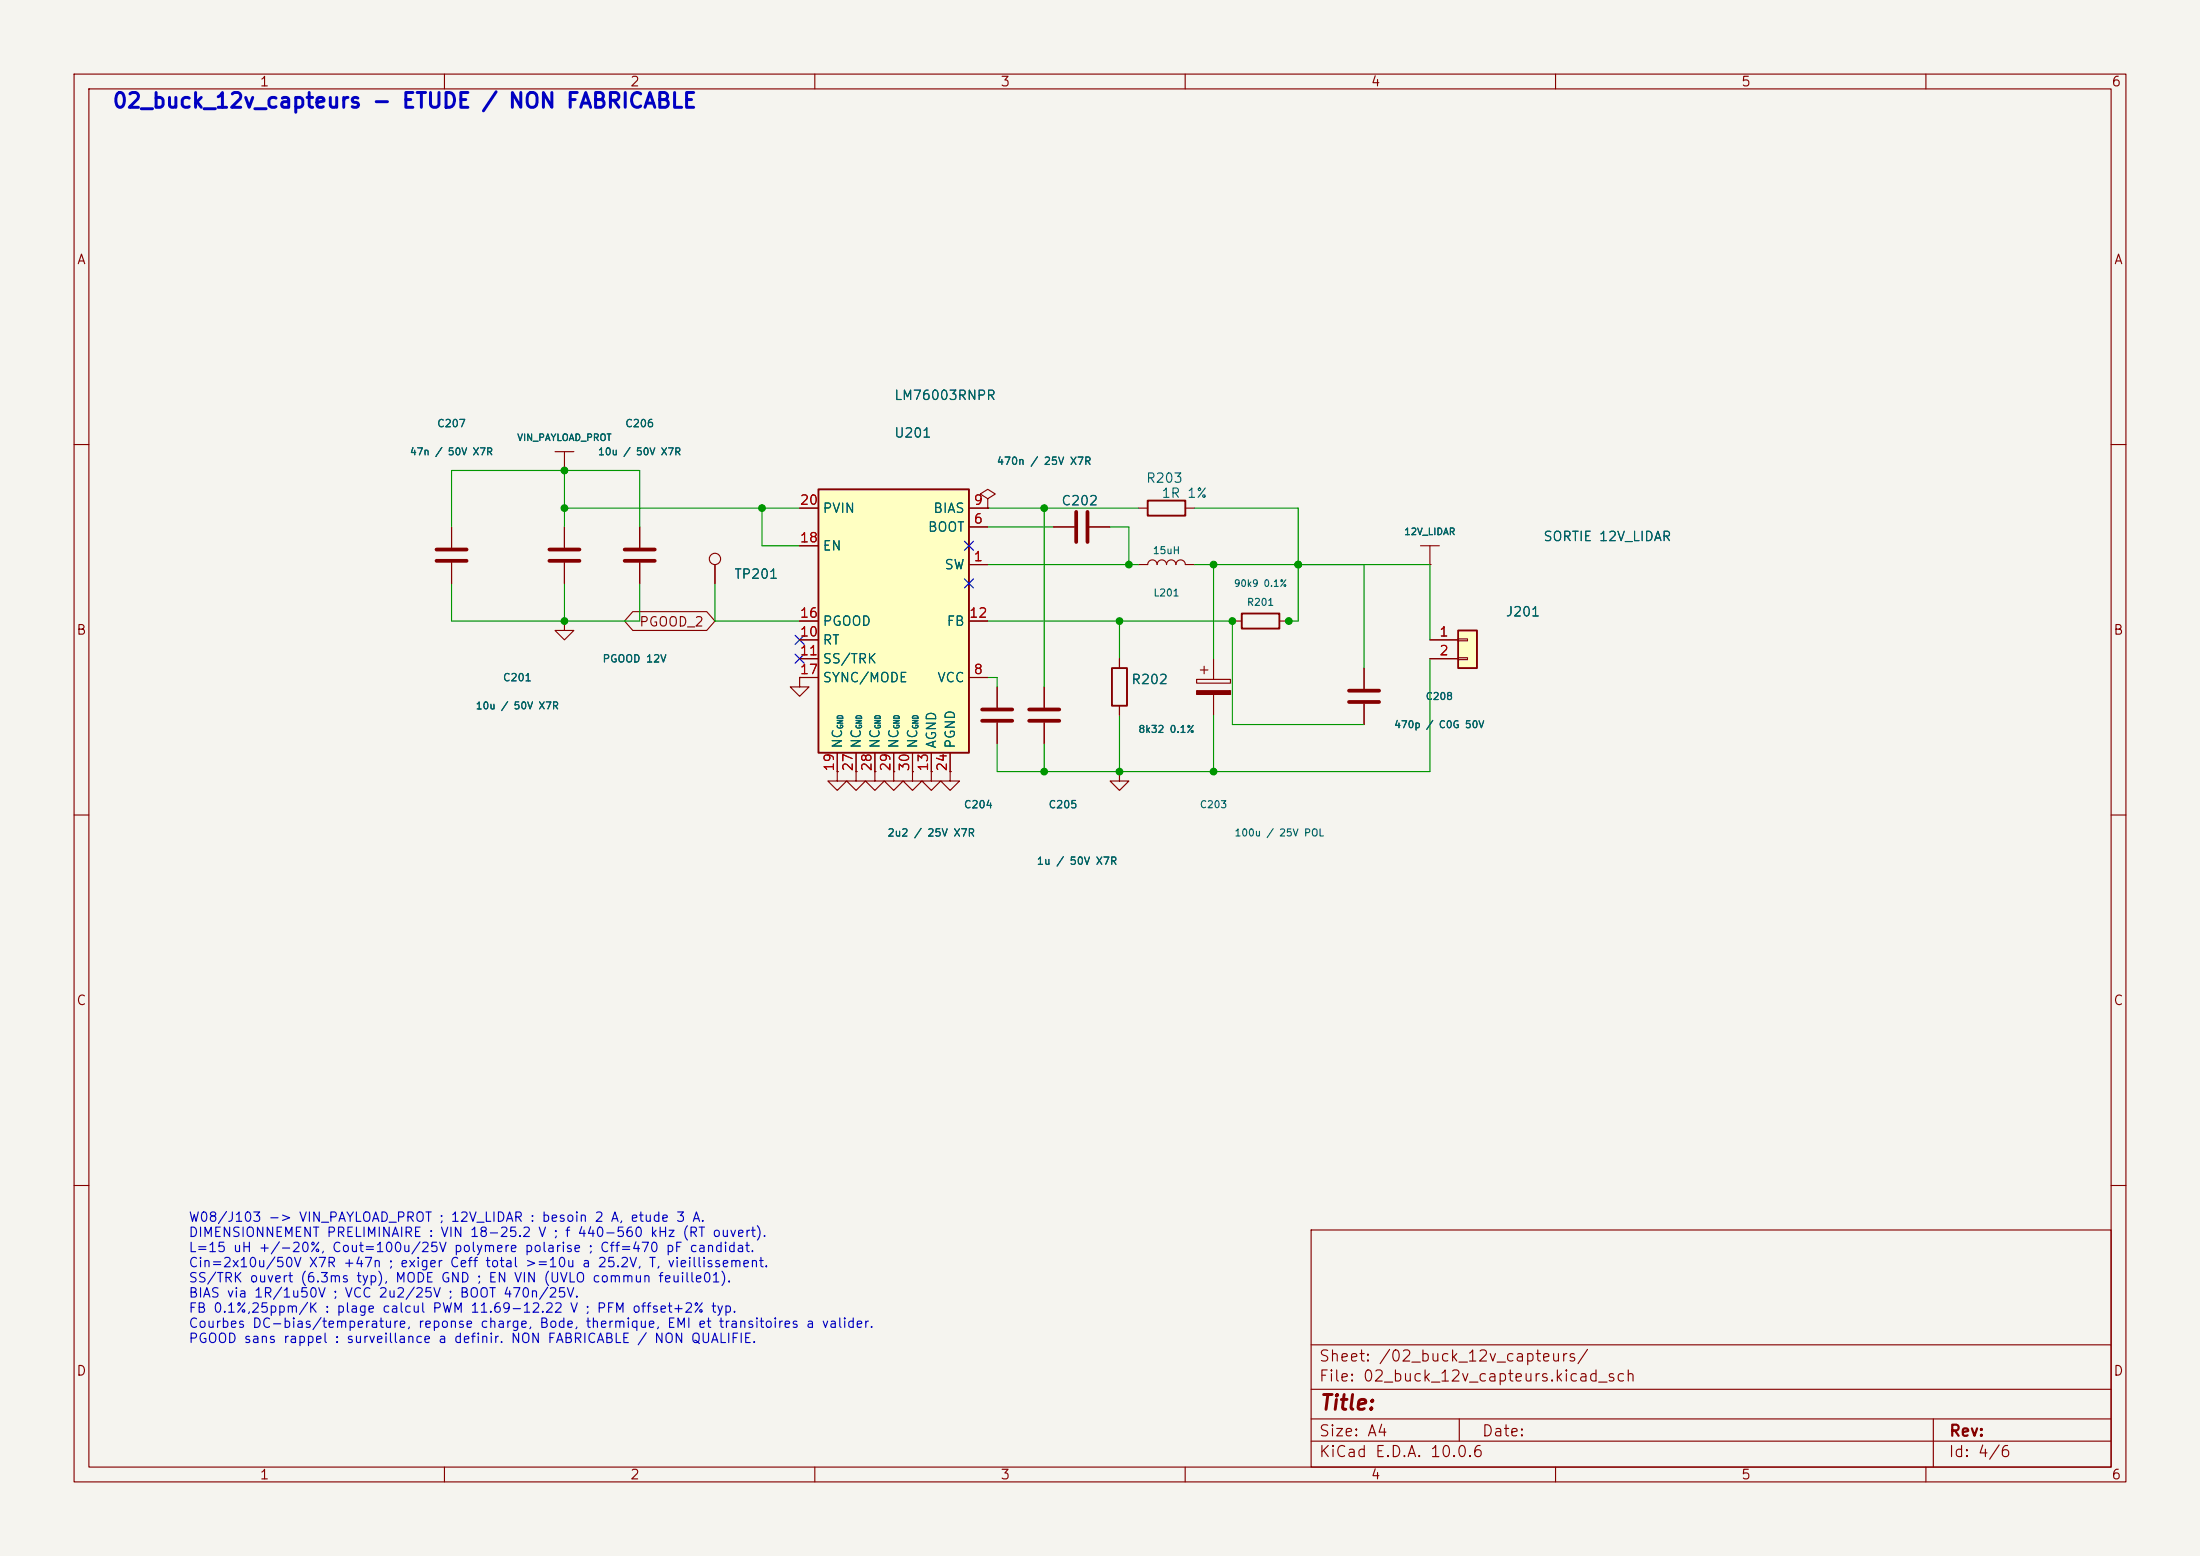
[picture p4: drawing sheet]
(kicad_sch
 (version 20260306)
 (generator "eeschema")
 (generator_version "10.0")
 (paper "A4")
 (lib_symbols
  (symbol "Connector:TestPoint"
   (pin_numbers (hide yes))
   (pin_names
    (offset 0.762) (hide yes)) (exclude_from_sim no) (in_bom yes) (on_board yes)
   (in_pos_files yes)
   (duplicate_pin_numbers_are_jumpers no)
   (property "Reference" "TP" (at 0 6.858 0) (show_name no) (do_not_autoplace no) (effects (font (size 1.27 1.27))))
   (property "Value" "TestPoint" (at 0 5.08 0) (show_name no) (do_not_autoplace no) (effects (font (size 1.27 1.27))))
   (property "Footprint" "" (at 5.08 0 0) (show_name no) (do_not_autoplace no) (hide yes) (effects (font (size 1.27 1.27))))
   (property "Datasheet" "" (at 5.08 0 0) (show_name no) (do_not_autoplace no) (hide yes) (effects (font (size 1.27 1.27))))
   (property "Description" "test point" (at 0 0 0) (show_name no) (do_not_autoplace no) (hide yes) (effects (font (size 1.27 1.27))))
   (symbol "TestPoint_0_1"
    (circle (center 0 3.302) (radius 0.762) (stroke (width 0) (type default)) (fill (type none))))
   (symbol "TestPoint_1_1"
    (pin passive line (at 0 0 90) (length 2.54) (name "1" (effects (font (size 1.27 1.27)))) (number "1" (effects (font (size 1.27 1.27))))))
   (embedded_fonts no))
  (symbol "Connector_Generic:Conn_01x02"
   (pin_names
    (offset 1.016) (hide yes)) (exclude_from_sim no) (in_bom yes) (on_board yes)
   (in_pos_files yes)
   (duplicate_pin_numbers_are_jumpers no)
   (property "Reference" "J" (at 0 2.54 0) (show_name no) (do_not_autoplace no) (effects (font (size 1.27 1.27))))
   (property "Value" "Conn_01x02" (at 0 -5.08 0) (show_name no) (do_not_autoplace no) (effects (font (size 1.27 1.27))))
   (property "Footprint" "" (at 0 0 0) (show_name no) (do_not_autoplace no) (hide yes) (effects (font (size 1.27 1.27))))
   (property "Datasheet" "" (at 0 0 0) (show_name no) (do_not_autoplace no) (hide yes) (effects (font (size 1.27 1.27))))
   (property "Description" "Generic connector, single row, 01x02, script generated (kicad-library-utils/schlib/autogen/connector/)" (at 0 0 0) (show_name no) (do_not_autoplace no) (hide yes) (effects (font (size 1.27 1.27))))
   (symbol "Conn_01x02_1_1"
    (rectangle (start -1.27 1.27) (end 1.27 -3.81) (stroke (width 0.254) (type default)) (fill (type background)))
    (rectangle (start -1.27 0.127) (end 0 -0.127) (stroke (width 0.1524) (type default)) (fill (type none)))
    (rectangle (start -1.27 -2.413) (end 0 -2.667) (stroke (width 0.1524) (type default)) (fill (type none)))
    (pin passive line (at -5.08 0 0) (length 3.81) (name "Pin_1" (effects (font (size 1.27 1.27)))) (number "1" (effects (font (size 1.27 1.27)))))
    (pin passive line (at -5.08 -2.54 0) (length 3.81) (name "Pin_2" (effects (font (size 1.27 1.27)))) (number "2" (effects (font (size 1.27 1.27))))))
   (embedded_fonts no))
  (symbol "Device:C"
   (pin_numbers (hide yes))
   (pin_names
    (offset 0.254)) (exclude_from_sim no) (in_bom yes) (on_board yes)
   (in_pos_files yes)
   (duplicate_pin_numbers_are_jumpers no)
   (property "Reference" "C" (at 0.635 2.54 0) (show_name no) (do_not_autoplace no) (effects (font (size 1.27 1.27)) (justify left)))
   (property "Value" "C" (at 0.635 -2.54 0) (show_name no) (do_not_autoplace no) (effects (font (size 1.27 1.27)) (justify left)))
   (property "Footprint" "" (at 0.9652 -3.81 0) (show_name no) (do_not_autoplace no) (hide yes) (effects (font (size 1.27 1.27))))
   (property "Datasheet" "" (at 0 0 0) (show_name no) (do_not_autoplace no) (hide yes) (effects (font (size 1.27 1.27))))
   (property "Description" "Unpolarized capacitor" (at 0 0 0) (show_name no) (do_not_autoplace no) (hide yes) (effects (font (size 1.27 1.27))))
   (symbol "C_0_1"
    (polyline (pts (xy -2.032 0.762) (xy 2.032 0.762)) (stroke (width 0.508) (type default)) (fill (type none)))
    (polyline (pts (xy -2.032 -0.762) (xy 2.032 -0.762)) (stroke (width 0.508) (type default)) (fill (type none))))
   (symbol "C_1_1"
    (pin passive line (at 0 3.81 270) (length 2.794) (name "" (effects (font (size 1.27 1.27)))) (number "1" (effects (font (size 1.27 1.27)))))
    (pin passive line (at 0 -3.81 90) (length 2.794) (name "" (effects (font (size 1.27 1.27)))) (number "2" (effects (font (size 1.27 1.27))))))
   (embedded_fonts no))
  (symbol "Device:L"
   (pin_numbers (hide yes))
   (pin_names
    (offset 1.016) (hide yes)) (exclude_from_sim no) (in_bom yes) (on_board yes)
   (in_pos_files yes)
   (duplicate_pin_numbers_are_jumpers no)
   (property "Reference" "L" (at -1.27 0 90) (show_name no) (do_not_autoplace no) (effects (font (size 1.27 1.27))))
   (property "Value" "L" (at 1.905 0 90) (show_name no) (do_not_autoplace no) (effects (font (size 1.27 1.27))))
   (property "Footprint" "" (at 0 0 0) (show_name no) (do_not_autoplace no) (hide yes) (effects (font (size 1.27 1.27))))
   (property "Datasheet" "" (at 0 0 0) (show_name no) (do_not_autoplace no) (hide yes) (effects (font (size 1.27 1.27))))
   (property "Description" "Inductor" (at 0 0 0) (show_name no) (do_not_autoplace no) (hide yes) (effects (font (size 1.27 1.27))))
   (symbol "L_0_1"
    (arc (start 0 2.54) (mid 0.6323 1.905) (end 0 1.27) (stroke (width 0) (type default)) (fill (type none)))
    (arc (start 0 1.27) (mid 0.6323 0.635) (end 0 0) (stroke (width 0) (type default)) (fill (type none)))
    (arc (start 0 0) (mid 0.6323 -0.635) (end 0 -1.27) (stroke (width 0) (type default)) (fill (type none)))
    (arc (start 0 -1.27) (mid 0.6323 -1.905) (end 0 -2.54) (stroke (width 0) (type default)) (fill (type none))))
   (symbol "L_1_1"
    (pin passive line (at 0 3.81 270) (length 1.27) (name "1" (effects (font (size 1.27 1.27)))) (number "1" (effects (font (size 1.27 1.27)))))
    (pin passive line (at 0 -3.81 90) (length 1.27) (name "2" (effects (font (size 1.27 1.27)))) (number "2" (effects (font (size 1.27 1.27))))))
   (embedded_fonts no))
  (symbol "Device:R"
   (pin_numbers (hide yes))
   (pin_names
    (offset 0)) (exclude_from_sim no) (in_bom yes) (on_board yes)
   (in_pos_files yes)
   (duplicate_pin_numbers_are_jumpers no)
   (property "Reference" "R" (at 2.032 0 90) (show_name no) (do_not_autoplace no) (effects (font (size 1.27 1.27))))
   (property "Value" "R" (at 0 0 90) (show_name no) (do_not_autoplace no) (effects (font (size 1.27 1.27))))
   (property "Footprint" "" (at -1.778 0 90) (show_name no) (do_not_autoplace no) (hide yes) (effects (font (size 1.27 1.27))))
   (property "Datasheet" "" (at 0 0 0) (show_name no) (do_not_autoplace no) (hide yes) (effects (font (size 1.27 1.27))))
   (property "Description" "Resistor" (at 0 0 0) (show_name no) (do_not_autoplace no) (hide yes) (effects (font (size 1.27 1.27))))
   (symbol "R_0_1"
    (rectangle (start -1.016 -2.54) (end 1.016 2.54) (stroke (width 0.254) (type default)) (fill (type none))))
   (symbol "R_1_1"
    (pin passive line (at 0 3.81 270) (length 1.27) (name "" (effects (font (size 1.27 1.27)))) (number "1" (effects (font (size 1.27 1.27)))))
    (pin passive line (at 0 -3.81 90) (length 1.27) (name "" (effects (font (size 1.27 1.27)))) (number "2" (effects (font (size 1.27 1.27))))))
   (embedded_fonts no))
  (symbol "Regulator_Switching:LM76003" (exclude_from_sim no) (in_bom yes) (on_board yes)
   (in_pos_files yes)
   (duplicate_pin_numbers_are_jumpers no)
   (property "Reference" "U" (at -12.192 18.796 0) (show_name no) (do_not_autoplace no) (effects (font (size 1.27 1.27))))
   (property "Value" "LM76003" (at 7.874 18.796 0) (show_name no) (do_not_autoplace no) (effects (font (size 1.27 1.27))))
   (property "Footprint" "Package_DFN_QFN:Texas_RNP0030B_WQFN-30-1EP_4x6mm_P0.5mm_EP1.8x4.5mm_ThermalVias" (at 47.752 -38.1 0) (show_name no) (do_not_autoplace no) (hide yes) (effects (font (size 1.27 1.27))))
   (property "Datasheet" "https://www.ti.com/lit/ds/symlink/lm76003.pdf" (at 27.686 -45.212 0) (show_name no) (do_not_autoplace no) (hide yes) (effects (font (size 1.27 1.27))))
   (property "Description" "3.5A synchronous buck regulator, 3.5..60Vin, 300kHz..2.2MHz switching frequency, CCM/DCM & PFM at light load, WQFN-30" (at 65.786 -42.164 0) (show_name no) (do_not_autoplace no) (hide yes) (effects (font (size 1.27 1.27))))
   (symbol "LM76003_0_0"
    (pin power_out line (at 12.7 7.62 180) (length 2.54) (name "SW" (effects (font (size 1.27 1.27)))) (number "1" (effects (font (size 1.27 1.27)))))
    (pin power_in line (at 12.7 15.24 180) (length 2.54) (name "BIAS" (effects (font (size 1.27 1.27)))) (number "9" (effects (font (size 1.27 1.27))))))
   (symbol "LM76003_1_0"
    (pin passive line (at 12.7 7.62 180) (length 2.54) (hide yes) (name "SW" (effects (font (size 1.27 1.27)))) (number "2" (effects (font (size 1.27 1.27)))))
    (pin passive line (at 12.7 7.62 180) (length 2.54) (hide yes) (name "SW" (effects (font (size 1.27 1.27)))) (number "3" (effects (font (size 1.27 1.27)))))
    (pin passive line (at 12.7 7.62 180) (length 2.54) (hide yes) (name "SW" (effects (font (size 1.27 1.27)))) (number "4" (effects (font (size 1.27 1.27)))))
    (pin passive line (at 12.7 7.62 180) (length 2.54) (hide yes) (name "SW" (effects (font (size 1.27 1.27)))) (number "5" (effects (font (size 1.27 1.27)))))
    (pin input line (at 12.7 12.7 180) (length 2.54) (name "BOOT" (effects (font (size 1.27 1.27)))) (number "6" (effects (font (size 1.27 1.27)))))
    (pin no_connect line (at 10.16 10.16 180) (length 2.54) (hide yes) (name "NC" (effects (font (size 1.27 1.27)))) (number "7" (effects (font (size 1.27 1.27)))))
    (pin power_out line (at 12.7 -7.62 180) (length 2.54) (name "VCC" (effects (font (size 1.27 1.27)))) (number "8" (effects (font (size 1.27 1.27)))))
    (pin input line (at -12.7 -2.54 0) (length 2.54) (name "RT" (effects (font (size 1.27 1.27)))) (number "10" (effects (font (size 1.27 1.27)))))
    (pin input line (at -12.7 -5.08 0) (length 2.54) (name "SS/TRK" (effects (font (size 1.27 1.27)))) (number "11" (effects (font (size 1.27 1.27)))))
    (pin input line (at 12.7 0 180) (length 2.54) (name "FB" (effects (font (size 1.27 1.27)))) (number "12" (effects (font (size 1.27 1.27)))))
    (pin power_in line (at 5.08 -20.32 90) (length 2.54) (name "AGND" (effects (font (size 1.27 1.27)))) (number "13" (effects (font (size 1.27 1.27)))))
    (pin passive line (at 5.08 -20.32 90) (length 2.54) (hide yes) (name "AGND" (effects (font (size 1.27 1.27)))) (number "14" (effects (font (size 1.27 1.27)))))
    (pin passive line (at 5.08 -20.32 90) (length 2.54) (hide yes) (name "AGND" (effects (font (size 1.27 1.27)))) (number "15" (effects (font (size 1.27 1.27)))))
    (pin open_collector line (at -12.7 0 0) (length 2.54) (name "PGOOD" (effects (font (size 1.27 1.27)))) (number "16" (effects (font (size 1.27 1.27)))))
    (pin input line (at -12.7 -7.62 0) (length 2.54) (name "SYNC/MODE" (effects (font (size 1.27 1.27)))) (number "17" (effects (font (size 1.27 1.27)))))
    (pin input line (at -12.7 10.16 0) (length 2.54) (name "EN" (effects (font (size 1.27 1.27)))) (number "18" (effects (font (size 1.27 1.27)))))
    (pin passive line (at -7.62 -20.32 90) (length 2.54) (name "NC_{GND}" (effects (font (size 1.27 1.27)))) (number "19" (effects (font (size 1.27 1.27)))))
    (pin power_in line (at -12.7 15.24 0) (length 2.54) (name "PVIN" (effects (font (size 1.27 1.27)))) (number "20" (effects (font (size 1.27 1.27)))))
    (pin passive line (at -12.7 15.24 0) (length 2.54) (hide yes) (name "PVIN" (effects (font (size 1.27 1.27)))) (number "21" (effects (font (size 1.27 1.27)))))
    (pin passive line (at -12.7 15.24 0) (length 2.54) (hide yes) (name "PVIN" (effects (font (size 1.27 1.27)))) (number "22" (effects (font (size 1.27 1.27)))))
    (pin no_connect line (at 10.16 5.08 180) (length 2.54) (hide yes) (name "NC" (effects (font (size 1.27 1.27)))) (number "23" (effects (font (size 1.27 1.27)))))
    (pin power_in line (at 7.62 -20.32 90) (length 2.54) (name "PGND" (effects (font (size 1.27 1.27)))) (number "24" (effects (font (size 1.27 1.27)))))
    (pin passive line (at 7.62 -20.32 90) (length 2.54) (hide yes) (name "PGND" (effects (font (size 1.27 1.27)))) (number "25" (effects (font (size 1.27 1.27)))))
    (pin passive line (at 7.62 -20.32 90) (length 2.54) (hide yes) (name "PGND" (effects (font (size 1.27 1.27)))) (number "26" (effects (font (size 1.27 1.27)))))
    (pin passive line (at -5.08 -20.32 90) (length 2.54) (name "NC_{GND}" (effects (font (size 1.27 1.27)))) (number "27" (effects (font (size 1.27 1.27)))))
    (pin passive line (at -2.54 -20.32 90) (length 2.54) (name "NC_{GND}" (effects (font (size 1.27 1.27)))) (number "28" (effects (font (size 1.27 1.27)))))
    (pin passive line (at 0 -20.32 90) (length 2.54) (name "NC_{GND}" (effects (font (size 1.27 1.27)))) (number "29" (effects (font (size 1.27 1.27)))))
    (pin passive line (at 2.54 -20.32 90) (length 2.54) (name "NC_{GND}" (effects (font (size 1.27 1.27)))) (number "30" (effects (font (size 1.27 1.27)))))
    (pin passive line (at 5.08 -20.32 90) (length 2.54) (hide yes) (name "AGND" (effects (font (size 1.27 1.27)))) (number "31" (effects (font (size 1.27 1.27))))))
   (symbol "LM76003_1_1"
    (rectangle (start -10.16 17.78) (end 10.16 -17.78) (stroke (width 0.254) (type solid)) (fill (type background))))
   (embedded_fonts no))
  (symbol "Device:C_Polarized"
   (pin_numbers (hide yes))
   (pin_names
    (offset 0.254)) (exclude_from_sim no) (in_bom yes) (on_board yes)
   (in_pos_files yes)
   (duplicate_pin_numbers_are_jumpers no)
   (property "Reference" "C" (at 0.635 2.54 0) (show_name no) (do_not_autoplace no) (effects (font (size 1.27 1.27)) (justify left)))
   (property "Value" "C_Polarized" (at 0.635 -2.54 0) (show_name no) (do_not_autoplace no) (effects (font (size 1.27 1.27)) (justify left)))
   (property "Footprint" "" (at 0.9652 -3.81 0) (show_name no) (do_not_autoplace no) (hide yes) (effects (font (size 1.27 1.27))))
   (property "Datasheet" "" (at 0 0 0) (show_name no) (do_not_autoplace no) (hide yes) (effects (font (size 1.27 1.27))))
   (property "Description" "Polarized capacitor" (at 0 0 0) (show_name no) (do_not_autoplace no) (hide yes) (effects (font (size 1.27 1.27))))
   (symbol "C_Polarized_0_1"
    (rectangle (start -2.286 0.508) (end 2.286 1.016) (stroke (width 0) (type default)) (fill (type none)))
    (polyline (pts (xy -1.778 2.286) (xy -0.762 2.286)) (stroke (width 0) (type default)) (fill (type none)))
    (polyline (pts (xy -1.27 2.794) (xy -1.27 1.778)) (stroke (width 0) (type default)) (fill (type none)))
    (rectangle (start 2.286 -0.508) (end -2.286 -1.016) (stroke (width 0) (type default)) (fill (type outline))))
   (symbol "C_Polarized_1_1"
    (pin passive line (at 0 3.81 270) (length 2.794) (name "" (effects (font (size 1.27 1.27)))) (number "1" (effects (font (size 1.27 1.27)))))
    (pin passive line (at 0 -3.81 90) (length 2.794) (name "" (effects (font (size 1.27 1.27)))) (number "2" (effects (font (size 1.27 1.27))))))
   (embedded_fonts no))
  (symbol "power:PWR_FLAG"
   (power global)
   (pin_numbers (hide yes))
   (pin_names
    (offset 0) (hide yes)) (exclude_from_sim no) (in_bom yes) (on_board yes)
   (in_pos_files yes)
   (duplicate_pin_numbers_are_jumpers no)
   (property "Reference" "#FLG" (at 0 1.905 0) (show_name no) (do_not_autoplace no) (hide yes) (effects (font (size 1.27 1.27))))
   (property "Value" "PWR_FLAG" (at 0 3.81 0) (show_name no) (do_not_autoplace no) (effects (font (size 1.27 1.27))))
   (property "Footprint" "" (at 0 0 0) (show_name no) (do_not_autoplace no) (hide yes) (effects (font (size 1.27 1.27))))
   (property "Datasheet" "" (at 0 0 0) (show_name no) (do_not_autoplace no) (hide yes) (effects (font (size 1.27 1.27))))
   (property "Description" "Special symbol for telling ERC where power comes from" (at 0 0 0) (show_name no) (do_not_autoplace no) (hide yes) (effects (font (size 1.27 1.27))))
   (symbol "PWR_FLAG_0_0"
    (pin power_out line (at 0 0 90) (length 0) (name "" (effects (font (size 1.27 1.27)))) (number "1" (effects (font (size 1.27 1.27))))))
   (symbol "PWR_FLAG_0_1"
    (polyline (pts (xy 0 0) (xy 0 1.27) (xy -1.016 1.905) (xy 0 2.54) (xy 1.016 1.905) (xy 0 1.27)) (stroke (width 0) (type default)) (fill (type none))))
   (embedded_fonts no))

(symbol "CA01_Fonctions:Alimentation_Barre" (power global)
 (pin_numbers hide) (pin_names (offset 0) hide) (in_bom no) (on_board no)
 (property "Reference" "#PWR" (at 0 0 0) (effects (font (size 0.9 0.9)) hide))
 (property "Value" "VDD" (at 0 4.445 0) (effects (font (size 0.9 0.9))))
 (symbol "Alimentation_Barre_0_1"
 (polyline (pts (xy 0 0) (xy 0 2.54)) (stroke (width 0) (type default)) (fill (type none)))
 (polyline (pts (xy -1.27 2.54) (xy 1.27 2.54)) (stroke (width 0) (type default)) (fill (type none))))
 (symbol "Alimentation_Barre_1_1"
 (pin power_in line (at 0 0 90) (length 0) (name "" (effects (font (size 0.9 0.9)))) (number "1" (effects (font (size 0.9 0.9)))))))
(symbol "power:GND"
  (power global)
  (pin_numbers (hide yes))
  (pin_names
   (offset 0) (hide yes))
  (exclude_from_sim no)
  (in_bom yes)
  (on_board yes)
  (in_pos_files yes)
  (duplicate_pin_numbers_are_jumpers no)
  (property "Reference" "#PWR" (at 0 -6.35 0) (show_name no) (do_not_autoplace no) (hide yes) (effects (font (size 1.27 1.27))))
  (property "Value" "GND" (at 0 -3.81 0) (show_name no) (do_not_autoplace no) (effects (font (size 1.27 1.27))))
  (property "Footprint" "" (at 0 0 0) (show_name no) (do_not_autoplace no) (hide yes) (effects (font (size 1.27 1.27))))
  (property "Datasheet" "" (at 0 0 0) (show_name no) (do_not_autoplace no) (hide yes) (effects (font (size 1.27 1.27))))
  (property "Description" "Power symbol creates a global label with name \"GND\" , ground" (at 0 0 0) (show_name no) (do_not_autoplace no) (hide yes) (effects (font (size 1.27 1.27))))
  (symbol "GND_0_1"
   (polyline (pts (xy 0 0) (xy 0 -1.27) (xy 1.27 -1.27) (xy 0 -2.54) (xy -1.27 -1.27) (xy 0 -1.27)) (stroke (width 0) (type default)) (fill (type none))))
  (symbol "GND_1_1"
   (pin power_in line (at 0 0 270) (length 0) (name "" (effects (font (size 1.27 1.27)))) (number "1" (effects (font (size 1.27 1.27))))))
  (embedded_fonts no)))
 (sheet_instances
  (path ""
   (page "1")))
 (text "W08/J103 -> VIN_PAYLOAD_PROT ; 12V_LIDAR : besoin 2 A, etude 3 A.\nDIMENSIONNEMENT PRELIMINAIRE : VIN 18-25.2 V ; f 440-560 kHz (RT ouvert).\nL=15 uH +/-20%, Cout=100u/25V polymere polarise ; Cff=470 pF candidat.\nCin=2x10u/50V X7R +47n ; exiger Ceff total >=10u a 25.2V, T, vieillissement.\nSS/TRK ouvert (6.3ms typ), MODE GND ; EN VIN (UVLO commun feuille01).\nBIAS via 1R/1u50V ; VCC 2u2/25V ; BOOT 470n/25V.\nFB 0.1%,25ppm/K : plage calcul PWM 11.69-12.22 V ; PFM offset+2% typ.\nCourbes DC-bias/temperature, reponse charge, Bode, thermique, EMI et transitoires a valider.\nPGOOD sans rappel : surveillance a definir. NON FABRICABLE / NON QUALIFIE."
  (exclude_from_sim no)
  (at 25.4 181.61 0)
  (effects (font (size 1.27 1.27)) (justify left bottom)))
 (text "02_buck_12v_capteurs - ETUDE / NON FABRICABLE"
  (exclude_from_sim no)
  (at 15 15 0)
  (effects (font (size 2 2)
    (bold yes)) (justify left bottom)))
 (junction
  (at 152.4 76.2)
  (diameter 0)
  (color 0 0 0 0))
 (junction
  (at 175.26 76.2)
  (diameter 0)
  (color 0 0 0 0))
 (junction
  (at 163.83 76.2)
  (diameter 0)
  (color 0 0 0 0))
 (junction
  (at 151.13 104.14)
  (diameter 0)
  (color 0 0 0 0))
 (junction
  (at 140.97 68.58)
  (diameter 0)
  (color 0 0 0 0))
 (junction
  (at 140.97 104.14)
  (diameter 0)
  (color 0 0 0 0))
 (junction
  (at 76.2 68.58)
  (diameter 0)
  (color 0 0 0 0))
 (junction
  (at 102.87 68.58)
  (diameter 0)
  (color 0 0 0 0))
 (junction
  (at 151.13 83.82)
  (diameter 0)
  (color 0 0 0 0))
 (no_connect
  (at 130.81 78.74))
 (no_connect
  (at 130.81 73.66))
 (no_connect
  (at 107.95 86.36))
 (no_connect
  (at 107.95 88.9))
 (wire
  (pts (xy 175.26 76.2) (xy 177.8 76.2))
  (stroke (width 0) (type default)))
 (wire
  (pts (xy 152.4 71.12) (xy 152.4 76.2))
  (stroke (width 0) (type default)))
 (wire
  (pts (xy 134.62 92.71) (xy 134.62 91.44))
  (stroke (width 0) (type default)))
 (wire
  (pts (xy 133.35 91.44) (xy 134.62 91.44))
  (stroke (width 0) (type default)))
 (wire
  (pts (xy 133.35 83.82) (xy 166.37 83.82))
  (stroke (width 0) (type default)))
 (wire
  (pts (xy 175.26 68.58) (xy 175.26 76.2))
  (stroke (width 0) (type default)))
 (wire
  (pts (xy 134.62 104.14) (xy 151.13 104.14))
  (stroke (width 0) (type default)))
 (wire
  (pts (xy 175.26 83.82) (xy 175.26 76.2))
  (stroke (width 0) (type default)))
 (wire
  (pts (xy 173.99 83.82) (xy 175.26 83.82))
  (stroke (width 0) (type default)))
 (wire
  (pts (xy 76.2 63.5) (xy 76.2 68.58))
  (stroke (width 0) (type default)))
 (wire
  (pts (xy 163.83 104.14) (xy 151.13 104.14))
  (stroke (width 0) (type default)))
 (wire
  (pts (xy 134.62 100.33) (xy 134.62 104.14))
  (stroke (width 0) (type default)))
 (wire
  (pts (xy 107.95 73.66) (xy 102.87 73.66))
  (stroke (width 0) (type default)))
 (wire
  (pts (xy 76.2 68.58) (xy 76.2 71.12))
  (stroke (width 0) (type default)))
 (wire
  (pts (xy 133.35 71.12) (xy 142.24 71.12))
  (stroke (width 0) (type default)))
 (wire
  (pts (xy 133.35 76.2) (xy 153.67 76.2))
  (stroke (width 0) (type default)))
 (wire
  (pts (xy 163.83 76.2) (xy 175.26 76.2))
  (stroke (width 0) (type default)))
 (wire
  (pts (xy 76.2 78.74) (xy 76.2 83.82))
  (stroke (width 0) (type default)))
 (wire
  (pts (xy 161.29 76.2) (xy 163.83 76.2))
  (stroke (width 0) (type default)))
 (wire
  (pts (xy 133.35 68.58) (xy 153.67 68.58))
  (stroke (width 0) (type default)))
 (wire
  (pts (xy 140.97 68.58) (xy 140.97 92.71))
  (stroke (width 0) (type default)))
 (wire
  (pts (xy 151.13 96.52) (xy 151.13 104.14))
  (stroke (width 0) (type default)))
 (wire
  (pts (xy 163.83 76.2) (xy 163.83 88.9))
  (stroke (width 0) (type default)))
 (wire
  (pts (xy 161.29 68.58) (xy 175.26 68.58))
  (stroke (width 0) (type default)))
 (wire
  (pts (xy 102.87 68.58) (xy 107.95 68.58))
  (stroke (width 0) (type default)))
 (wire
  (pts (xy 140.97 100.33) (xy 140.97 104.14))
  (stroke (width 0) (type default)))
 (wire
  (pts (xy 102.87 73.66) (xy 102.87 68.58))
  (stroke (width 0) (type default)))
 (wire
  (pts (xy 76.2 68.58) (xy 102.87 68.58))
  (stroke (width 0) (type default)))
 (wire
  (pts (xy 149.86 71.12) (xy 152.4 71.12))
  (stroke (width 0) (type default)))
 (wire
  (pts (xy 163.83 96.52) (xy 163.83 104.14))
  (stroke (width 0) (type default)))
 (wire
  (pts (xy 151.13 83.82) (xy 151.13 88.9))
  (stroke (width 0) (type default)))
 (symbol (lib_id "power:GND") (at 120.65 104.14 0) (unit 1) (exclude_from_sim no) (in_bom no) (on_board no) (in_pos_files no) (dnp no)
    (property "Reference" "#PWR2001" (at 120.65 104.14 0) (effects (font (size 0.9 0.9)) hide))
    (property "Value" "GND" (at 120.65 108.585 0) (effects (font (size 0.9 0.9)) hide)) (pin "1"))
 (symbol (lib_id "power:GND") (at 76.2 83.82 0) (unit 1) (exclude_from_sim no) (in_bom no) (on_board no) (in_pos_files no) (dnp no)
    (property "Reference" "#PWR2002" (at 76.2 83.82 0) (effects (font (size 0.9 0.9)) hide))
    (property "Value" "GND" (at 76.2 88.265 0) (effects (font (size 0.9 0.9)) hide)) (pin "1"))
 (symbol (lib_id "power:GND") (at 125.73 104.14 0) (unit 1) (exclude_from_sim no) (in_bom no) (on_board no) (in_pos_files no) (dnp no)
    (property "Reference" "#PWR2003" (at 125.73 104.14 0) (effects (font (size 0.9 0.9)) hide))
    (property "Value" "GND" (at 125.73 108.585 0) (effects (font (size 0.9 0.9)) hide)) (pin "1"))
 (symbol (lib_id "power:GND") (at 128.27 104.14 0) (unit 1) (exclude_from_sim no) (in_bom no) (on_board no) (in_pos_files no) (dnp no)
    (property "Reference" "#PWR2004" (at 128.27 104.14 0) (effects (font (size 0.9 0.9)) hide))
    (property "Value" "GND" (at 128.27 108.585 0) (effects (font (size 0.9 0.9)) hide)) (pin "1"))
 (symbol (lib_id "power:GND") (at 151.13 104.14 0) (unit 1) (exclude_from_sim no) (in_bom no) (on_board no) (in_pos_files no) (dnp no)
    (property "Reference" "#PWR2005" (at 151.13 104.14 0) (effects (font (size 0.9 0.9)) hide))
    (property "Value" "GND" (at 151.13 108.585 0) (effects (font (size 0.9 0.9)) hide)) (pin "1"))
 (symbol (lib_id "power:GND") (at 115.57 104.14 0) (unit 1) (exclude_from_sim no) (in_bom no) (on_board no) (in_pos_files no) (dnp no)
    (property "Reference" "#PWR2006" (at 115.57 104.14 0) (effects (font (size 0.9 0.9)) hide))
    (property "Value" "GND" (at 115.57 108.585 0) (effects (font (size 0.9 0.9)) hide)) (pin "1"))
 (symbol (lib_id "power:GND") (at 118.11 104.14 0) (unit 1) (exclude_from_sim no) (in_bom no) (on_board no) (in_pos_files no) (dnp no)
    (property "Reference" "#PWR2007" (at 118.11 104.14 0) (effects (font (size 0.9 0.9)) hide))
    (property "Value" "GND" (at 118.11 108.585 0) (effects (font (size 0.9 0.9)) hide)) (pin "1"))
 (symbol (lib_id "CA01_Fonctions:Alimentation_Barre") (at 76.2 63.5 0) (unit 1) (exclude_from_sim no) (in_bom no) (on_board no) (in_pos_files no) (dnp no)
    (property "Reference" "#PWR2008" (at 76.2 63.5 0) (effects (font (size 0.9 0.9)) hide))
    (property "Value" "VIN_PAYLOAD_PROT" (at 76.2 59.055 0) (effects (font (size 0.9 0.9)))) (pin "1"))
 (symbol (lib_id "power:GND") (at 107.95 91.44 0) (unit 1) (exclude_from_sim no) (in_bom no) (on_board no) (in_pos_files no) (dnp no)
    (property "Reference" "#PWR2009" (at 107.95 91.44 0) (effects (font (size 0.9 0.9)) hide))
    (property "Value" "GND" (at 107.95 95.885 0) (effects (font (size 0.9 0.9)) hide)) (pin "1"))
 (global_label "PGOOD_2"
  (shape bidirectional)
  (at 96.52 83.82 180)
  (effects (font (size 1.27 1.27)) (justify right))
  (property "Intersheetrefs" "${INTERSHEET_REFS}" (at 107.95 83.82 0) (hide yes) (show_name no) (do_not_autoplace no) (effects (font (size 1.27 1.27)))))
 (symbol (lib_id "CA01_Fonctions:Alimentation_Barre") (at 193.04 76.2 0) (unit 1) (exclude_from_sim no) (in_bom no) (on_board no) (in_pos_files no) (dnp no)
    (property "Reference" "#PWR2010" (at 193.04 76.2 0) (effects (font (size 0.9 0.9)) hide))
    (property "Value" "12V_LIDAR" (at 193.04 71.755 0) (effects (font (size 0.9 0.9)))) (pin "1"))
 (symbol (lib_id "power:GND") (at 123.19 104.14 0) (unit 1) (exclude_from_sim no) (in_bom no) (on_board no) (in_pos_files no) (dnp no)
    (property "Reference" "#PWR2011" (at 123.19 104.14 0) (effects (font (size 0.9 0.9)) hide))
    (property "Value" "GND" (at 123.19 108.585 0) (effects (font (size 0.9 0.9)) hide)) (pin "1"))
 (symbol (lib_id "power:GND") (at 113.03 104.14 0) (unit 1) (exclude_from_sim no) (in_bom no) (on_board no) (in_pos_files no) (dnp no)
    (property "Reference" "#PWR2012" (at 113.03 104.14 0) (effects (font (size 0.9 0.9)) hide))
    (property "Value" "GND" (at 113.03 108.585 0) (effects (font (size 0.9 0.9)) hide)) (pin "1"))
 (symbol
  (lib_id "Device:C_Polarized")
  (at 163.83 92.71 0)
  (unit 1)
  (body_style 1)
  (exclude_from_sim no)
  (in_bom yes)
  (on_board yes)
  (in_pos_files yes)
  (dnp no)
  (property "Reference" "C203" (at 163.83 108.585 0) (show_name no) (do_not_autoplace no) (effects (font (size 0.95 0.95))))
  (property "Value" "100u / 25V POL" (at 172.72 112.395 0) (show_name no) (do_not_autoplace no) (effects (font (size 0.95 0.95))))
  (property "Footprint" "Capacitor_SMD:CP_Elec_8x6.9" (at 164.795 88.9 0) (hide yes) (show_name no) (do_not_autoplace no) (effects (font (size 1.27 1.27))))
  (property "Datasheet" "https://industry.panasonic.eu/storage/imported/industrial.panasonic.com/cdbs/www-data/pdf/AAB8000/AAB8000COL87.pdf" (at 163.83 92.71 0) (hide yes) (show_name no) (do_not_autoplace no) (effects (font (size 1.27 1.27))))
  (property "Description" "Condensateur polymere polarise ; pin1 positif" (at 163.83 92.71 0) (hide yes) (show_name no) (do_not_autoplace no) (effects (font (size 1.27 1.27))))
  (property "MPN" "25SVPF100M" (at 0 0 0) (hide yes) (effects (font (size 1 1))))
  (property "Manufacturer" "Panasonic" (at 0 0 0) (hide yes) (effects (font (size 1 1))))
  (property "Design_status" "A valider - calcul preliminaire 2026-09-29" (at 0 0 0) (hide yes) (effects (font (size 1 1))))
  (pin "1")
  (pin "2"))
 (symbol
  (lib_id "Device:C")
  (at 134.62 96.52 0)
  (unit 1)
  (body_style 1)
  (exclude_from_sim no)
  (in_bom yes)
  (on_board yes)
  (in_pos_files yes)
  (dnp no)
  (property "Reference" "C204" (at 132.08 108.585 0) (show_name no) (do_not_autoplace no) (effects (font (size 1.0 1.0))))
  (property "Value" "2u2 / 25V X7R" (at 125.73 112.395 0) (show_name no) (do_not_autoplace no) (effects (font (size 1.0 1.0))))
  (property "Footprint" "Capacitor_SMD:C_0805_2012Metric" (at 135.585 92.71 0) (hide yes) (show_name no) (do_not_autoplace no) (effects (font (size 1.27 1.27))))
  (property "Datasheet" "https://product.tdk.com/en/search/capacitor/ceramic/mlcc/info?part_no=C2012X7R1E225K125AB" (at 134.62 96.52 0) (hide yes) (show_name no) (do_not_autoplace no) (effects (font (size 1.27 1.27))))
  (property "Description" "Unpolarized capacitor" (at 134.62 96.52 0) (hide yes) (show_name no) (do_not_autoplace no) (effects (font (size 1.27 1.27))))
  (property "MPN" "C2012X7R1E225K125AB" (at 0 0 0) (hide yes) (effects (font (size 1 1))))
  (property "Manufacturer" "TDK" (at 0 0 0) (hide yes) (effects (font (size 1 1))))
  (property "Design_status" "A valider - calcul preliminaire 2026-09-29" (at 0 0 0) (hide yes) (effects (font (size 1 1))))
  (pin "1")
  (pin "2"))
 (symbol
  (lib_id "Device:C")
  (at 76.2 74.93 0)
  (unit 1)
  (body_style 1)
  (exclude_from_sim no)
  (in_bom yes)
  (on_board yes)
  (in_pos_files yes)
  (dnp no)
  (property "Reference" "C201" (at 69.85 91.44 0) (show_name no) (do_not_autoplace no) (effects (font (size 1 1))))
  (property "Value" "10u / 50V X7R" (at 69.85 95.25 0) (show_name no) (do_not_autoplace no) (effects (font (size 0.95 0.95))))
  (property "Footprint" "Capacitor_SMD:C_1210_3225Metric" (at 77.165 71.12 0) (hide yes) (show_name no) (do_not_autoplace no) (effects (font (size 1.27 1.27))))
  (property "Datasheet" "https://product.tdk.com/en/search/capacitor/ceramic/mlcc/info?part_no=C3225X7R1H106K250AC" (at 76.2 74.93 0) (hide yes) (show_name no) (do_not_autoplace no) (effects (font (size 1.27 1.27))))
  (property "Description" "Unpolarized capacitor" (at 76.2 74.93 0) (hide yes) (show_name no) (do_not_autoplace no) (effects (font (size 1.27 1.27))))
  (property "MPN" "C3225X7R1H106K250AC" (at 0 0 0) (hide yes) (effects (font (size 1 1))))
  (property "Manufacturer" "TDK" (at 0 0 0) (hide yes) (effects (font (size 1 1))))
  (property "Design_status" "A valider - calcul preliminaire 2026-09-29" (at 0 0 0) (hide yes) (effects (font (size 1 1))))
  (pin "1")
  (pin "2"))
 (symbol
  (lib_id "Connector:TestPoint")
  (at 96.52 78.74 0)
  (unit 1)
  (body_style 1)
  (exclude_from_sim no)
  (in_bom yes)
  (on_board yes)
  (in_pos_files yes)
  (dnp no)
  (property "Reference" "TP201" (at 99.06 77.47 0) (show_name no) (do_not_autoplace no) (effects (font (size 1.27 1.27)) (justify left)))
  (property "Value" "PGOOD 12V" (at 81.28 88.9 0) (show_name no) (do_not_autoplace no) (effects (font (size 1 1)) (justify left)))
  (property "Footprint" "" (at 101.6 78.74 0) (hide yes) (show_name no) (do_not_autoplace no) (effects (font (size 1.27 1.27))))
  (property "Datasheet" "" (at 101.6 78.74 0) (hide yes) (show_name no) (do_not_autoplace no) (effects (font (size 1.27 1.27))))
  (property "Description" "test point" (at 96.52 78.74 0) (hide yes) (show_name no) (do_not_autoplace no) (effects (font (size 1.27 1.27))))
  (pin "1"))
 (symbol
  (lib_id "Device:R")
  (at 157.48 68.58 90)
  (unit 1)
  (body_style 1)
  (exclude_from_sim no)
  (in_bom yes)
  (on_board yes)
  (in_pos_files yes)
  (dnp no)
  (property "Reference" "R203" (at 159.766 64.516 90) (show_name no) (do_not_autoplace no) (effects (font (size 1.27 1.27)) (justify left)))
  (property "Value" "1R 1%" (at 163.068 66.548 90) (show_name no) (do_not_autoplace no) (effects (font (size 1.27 1.27)) (justify left)))
  (property "Footprint" "Resistor_SMD:R_0603_1608Metric" (at 157.48 70.358 90) (hide yes) (show_name no) (do_not_autoplace no) (effects (font (size 1.27 1.27))))
  (property "Datasheet" "https://www.vishay.com/docs/20035/dcrcwe3.pdf" (at 157.48 68.58 0) (hide yes) (show_name no) (do_not_autoplace no) (effects (font (size 1.27 1.27))))
  (property "Description" "Resistor" (at 157.48 68.58 0) (hide yes) (show_name no) (do_not_autoplace no) (effects (font (size 1.27 1.27))))
  (property "MPN" "CRCW06031R00FKEA" (at 0 0 0) (hide yes) (effects (font (size 1 1))))
  (property "Manufacturer" "Vishay" (at 0 0 0) (hide yes) (effects (font (size 1 1))))
  (property "Design_status" "A valider - calcul preliminaire 2026-09-29" (at 0 0 0) (hide yes) (effects (font (size 1 1))))
  (pin "1")
  (pin "2"))
 (symbol
  (lib_id "Device:L")
  (at 157.48 76.2 90)
  (unit 1)
  (body_style 1)
  (exclude_from_sim no)
  (in_bom yes)
  (on_board yes)
  (in_pos_files yes)
  (dnp no)
  (property "Reference" "L201" (at 157.48 80.01 90) (show_name no) (do_not_autoplace no) (effects (font (size 0.95 0.95))))
  (property "Value" "15uH" (at 157.48 74.295 90) (show_name no) (do_not_autoplace no) (effects (font (size 0.95 0.95))))
  (property "Footprint" "Inductor_SMD:L_Coilcraft_XAL1010-XXX" (at 157.48 76.2 0) (hide yes) (show_name no) (do_not_autoplace no) (effects (font (size 1.27 1.27))))
  (property "Datasheet" "https://www.coilcraft.com/getmedia/dd74e670-e705-456a-9a69-585fe02eaf3c/xal1010.pdf" (at 157.48 76.2 0) (hide yes) (show_name no) (do_not_autoplace no) (effects (font (size 1.27 1.27))))
  (property "Description" "Inductor" (at 157.48 76.2 0) (hide yes) (show_name no) (do_not_autoplace no) (effects (font (size 1.27 1.27))))
  (property "MPN" "XAL1010-153MED" (at 0 0 0) (hide yes) (effects (font (size 1 1))))
  (property "Manufacturer" "Coilcraft" (at 0 0 0) (hide yes) (effects (font (size 1 1))))
  (property "Design_status" "A valider - calcul preliminaire 2026-09-29" (at 0 0 0) (hide yes) (effects (font (size 1 1))))
  (pin "1")
  (pin "2"))
 (symbol
  (lib_id "Device:R")
  (at 151.13 92.71 0)
  (unit 1)
  (body_style 1)
  (exclude_from_sim no)
  (in_bom yes)
  (on_board yes)
  (in_pos_files yes)
  (dnp no)
  (property "Reference" "R202" (at 152.654 91.694 0) (show_name no) (do_not_autoplace no) (effects (font (size 1.27 1.27)) (justify left)))
  (property "Value" "8k32 0.1%" (at 157.48 98.425 0) (show_name no) (do_not_autoplace no) (effects (font (size 0.95 0.95))))
  (property "Footprint" "Resistor_SMD:R_0603_1608Metric" (at 149.352 92.71 90) (hide yes) (show_name no) (do_not_autoplace no) (effects (font (size 1.27 1.27))))
  (property "Datasheet" "https://www.vishay.com/docs/28758/tnpw_e3.pdf" (at 151.13 92.71 0) (hide yes) (show_name no) (do_not_autoplace no) (effects (font (size 1.27 1.27))))
  (property "Description" "Resistor" (at 151.13 92.71 0) (hide yes) (show_name no) (do_not_autoplace no) (effects (font (size 1.27 1.27))))
  (property "MPN" "TNPW06038K32BEEA" (at 0 0 0) (hide yes) (effects (font (size 1 1))))
  (property "Manufacturer" "Vishay" (at 0 0 0) (hide yes) (effects (font (size 1 1))))
  (property "Design_status" "A valider - calcul preliminaire 2026-09-29" (at 0 0 0) (hide yes) (effects (font (size 1 1))))
  (pin "1")
  (pin "2"))
 (symbol
  (lib_id "Regulator_Switching:LM76003")
  (at 120.65 83.82 0)
  (unit 1)
  (body_style 1)
  (exclude_from_sim no)
  (in_bom yes)
  (on_board yes)
  (in_pos_files yes)
  (dnp no)
  (property "Reference" "U201" (at 120.65 58.42 0) (show_name no) (do_not_autoplace no) (effects (font (size 1.27 1.27)) (justify left)))
  (property "Value" "LM76003RNPR" (at 120.65 53.34 0) (show_name no) (do_not_autoplace no) (effects (font (size 1.27 1.27)) (justify left)))
  (property "Footprint" "Package_DFN_QFN:Texas_RNP0030B_WQFN-30-1EP_4x6mm_P0.5mm_EP1.8x4.5mm_ThermalVias" (at 168.402 45.72 0) (hide yes) (show_name no) (do_not_autoplace no) (effects (font (size 1.27 1.27))))
  (property "Datasheet" "https://www.ti.com/lit/ds/symlink/lm76003.pdf" (at 148.336 38.608 0) (hide yes) (show_name no) (do_not_autoplace no) (effects (font (size 1.27 1.27))))
  (property "Description" "3.5A synchronous buck regulator, 3.5..60Vin, 300kHz..2.2MHz switching frequency, CCM/DCM & PFM at light load, WQFN-30" (at 186.436 41.656 0) (hide yes) (show_name no) (do_not_autoplace no) (effects (font (size 1.27 1.27))))
  (property "MPN" "LM76003RNPR" (at 0 0 0) (hide yes) (effects (font (size 1 1))))
  (property "Manufacturer" "Texas Instruments" (at 0 0 0) (hide yes) (effects (font (size 1 1))))
  (property "Design_status" "A valider - calcul preliminaire 2026-09-29" (at 0 0 0) (hide yes) (effects (font (size 1 1))))
  (pin "1")
  (pin "10")
  (pin "11")
  (pin "12")
  (pin "13")
  (pin "14")
  (pin "15")
  (pin "16")
  (pin "17")
  (pin "18")
  (pin "19")
  (pin "2")
  (pin "20")
  (pin "21")
  (pin "22")
  (pin "23")
  (pin "24")
  (pin "25")
  (pin "26")
  (pin "27")
  (pin "28")
  (pin "29")
  (pin "3")
  (pin "30")
  (pin "31")
  (pin "4")
  (pin "5")
  (pin "6")
  (pin "7")
  (pin "8")
  (pin "9"))
 (symbol
  (lib_id "Device:C")
  (at 140.97 96.52 0)
  (unit 1)
  (body_style 1)
  (exclude_from_sim no)
  (in_bom yes)
  (on_board yes)
  (in_pos_files yes)
  (dnp no)
  (property "Reference" "C205" (at 143.51 108.585 0) (show_name no) (do_not_autoplace no) (effects (font (size 1.0 1.0))))
  (property "Value" "1u / 50V X7R" (at 145.415 116.205 0) (show_name no) (do_not_autoplace no) (effects (font (size 1.0 1.0))))
  (property "Footprint" "Capacitor_SMD:C_0603_1608Metric" (at 141.935 92.71 0) (hide yes) (show_name no) (do_not_autoplace no) (effects (font (size 1.27 1.27))))
  (property "Datasheet" "https://product.tdk.com/en/search/capacitor/ceramic/mlcc/info?part_no=C1608X7R1H105K080AB" (at 140.97 96.52 0) (hide yes) (show_name no) (do_not_autoplace no) (effects (font (size 1.27 1.27))))
  (property "Description" "Unpolarized capacitor" (at 140.97 96.52 0) (hide yes) (show_name no) (do_not_autoplace no) (effects (font (size 1.27 1.27))))
  (property "MPN" "C1608X7R1H105K080AB" (at 0 0 0) (hide yes) (effects (font (size 1 1))))
  (property "Manufacturer" "TDK" (at 0 0 0) (hide yes) (effects (font (size 1 1))))
  (property "Design_status" "A valider - calcul preliminaire 2026-09-29" (at 0 0 0) (hide yes) (effects (font (size 1 1))))
  (pin "1")
  (pin "2"))
 (symbol
  (lib_id "Device:C")
  (at 146.05 71.12 90)
  (unit 1)
  (body_style 1)
  (exclude_from_sim no)
  (in_bom yes)
  (on_board yes)
  (in_pos_files yes)
  (dnp no)
  (property "Reference" "C202" (at 148.336 67.564 90) (show_name no) (do_not_autoplace no) (effects (font (size 1.27 1.27)) (justify left)))
  (property "Value" "470n / 25V X7R" (at 140.97 62.23 90) (show_name no) (do_not_autoplace no) (effects (font (size 1.0 1.0))))
  (property "Footprint" "Capacitor_SMD:C_0603_1608Metric" (at 142.24 70.155 0) (hide yes) (show_name no) (do_not_autoplace no) (effects (font (size 1.27 1.27))))
  (property "Datasheet" "https://product.tdk.com/en/search/capacitor/ceramic/mlcc/info?part_no=C1608X7R1E474K080AB" (at 146.05 71.12 0) (hide yes) (show_name no) (do_not_autoplace no) (effects (font (size 1.27 1.27))))
  (property "Description" "Unpolarized capacitor" (at 146.05 71.12 0) (hide yes) (show_name no) (do_not_autoplace no) (effects (font (size 1.27 1.27))))
  (property "MPN" "C1608X7R1E474K080AB" (at 0 0 0) (hide yes) (effects (font (size 1 1))))
  (property "Manufacturer" "TDK" (at 0 0 0) (hide yes) (effects (font (size 1 1))))
  (property "Design_status" "A valider - calcul preliminaire 2026-09-29" (at 0 0 0) (hide yes) (effects (font (size 1 1))))
  (pin "1")
  (pin "2"))
 (symbol
  (lib_id "Connector_Generic:Conn_01x02")
  (at 198.12 86.36 0)
  (unit 1)
  (body_style 1)
  (exclude_from_sim no)
  (in_bom yes)
  (on_board yes)
  (in_pos_files yes)
  (dnp no)
  (property "Reference" "J201" (at 203.2 82.55 0) (show_name no) (do_not_autoplace no) (effects (font (size 1.27 1.27)) (justify left)))
  (property "Value" "SORTIE 12V_LIDAR" (at 208.28 72.39 0) (show_name no) (do_not_autoplace no) (effects (font (size 1.27 1.27)) (justify left)))
  (property "Footprint" "" (at 198.12 86.36 0) (hide yes) (show_name no) (do_not_autoplace no) (effects (font (size 1.27 1.27))))
  (property "Datasheet" "" (at 198.12 86.36 0) (hide yes) (show_name no) (do_not_autoplace no) (effects (font (size 1.27 1.27))))
  (property "Description" "Generic connector, single row, 01x02, script generated (kicad-library-utils/schlib/autogen/connector/)" (at 198.12 86.36 0) (hide yes) (show_name no) (do_not_autoplace no) (effects (font (size 1.27 1.27))))
  (pin "1")
  (pin "2"))
 (symbol
  (lib_id "Device:R")
  (at 170.18 83.82 90)
  (unit 1)
  (body_style 1)
  (exclude_from_sim no)
  (in_bom yes)
  (on_board yes)
  (in_pos_files yes)
  (dnp no)
  (property "Reference" "R201" (at 170.18 81.28 90) (show_name no) (do_not_autoplace no) (effects (font (size 0.95 0.95))))
  (property "Value" "90k9 0.1%" (at 170.18 78.74 90) (show_name no) (do_not_autoplace no) (effects (font (size 0.9 0.9))))
  (property "Footprint" "Resistor_SMD:R_0603_1608Metric" (at 170.18 85.598 90) (hide yes) (show_name no) (do_not_autoplace no) (effects (font (size 1.27 1.27))))
  (property "Datasheet" "https://www.vishay.com/docs/28758/tnpw_e3.pdf" (at 170.18 83.82 0) (hide yes) (show_name no) (do_not_autoplace no) (effects (font (size 1.27 1.27))))
  (property "Description" "Resistor" (at 170.18 83.82 0) (hide yes) (show_name no) (do_not_autoplace no) (effects (font (size 1.27 1.27))))
  (property "MPN" "TNPW060390K9BEEA" (at 0 0 0) (hide yes) (effects (font (size 1 1))))
  (property "Manufacturer" "Vishay" (at 0 0 0) (hide yes) (effects (font (size 1 1))))
  (property "Design_status" "A valider - calcul preliminaire 2026-09-29" (at 0 0 0) (hide yes) (effects (font (size 1 1))))
  (pin "1")
  (pin "2"))
 (wire
  (pts (xy 96.52 78.74) (xy 96.52 83.82))
  (stroke (width 0) (type default)))
 (wire
  (pts (xy 96.52 83.82) (xy 107.95 83.82))
  (stroke (width 0) (type default)))
 (wire
  (pts (xy 177.8 76.2) (xy 193.04 76.2))
  (stroke (width 0) (type default)))
 (wire
  (pts (xy 193.04 76.2) (xy 193.04 86.36))
  (stroke (width 0) (type default)))
 (wire
  (pts (xy 163.83 104.14) (xy 193.04 104.14))
  (stroke (width 0) (type default)))
 (wire
  (pts (xy 193.04 104.14) (xy 193.04 88.9))
  (stroke (width 0) (type default)))
 (junction
  (at 163.83 104.14)
  (diameter 0)
  (color 0 0 0 0))
 (symbol
  (lib_id "Device:C")
  (at 86.36 74.93 0)
  (unit 1)
  (body_style 1)
  (exclude_from_sim no)
  (in_bom yes)
  (on_board yes)
  (in_pos_files yes)
  (dnp no)
  (property "Reference" "C206" (at 86.36 57.15 0) (show_name no) (do_not_autoplace no) (effects (font (size 1 1))))
  (property "Value" "10u / 50V X7R" (at 86.36 60.96 0) (show_name no) (do_not_autoplace no) (effects (font (size 0.95 0.95))))
  (property "Footprint" "Capacitor_SMD:C_1210_3225Metric" (at 87.325 71.12 0) (hide yes) (show_name no) (do_not_autoplace no) (effects (font (size 1.27 1.27))))
  (property "Datasheet" "https://product.tdk.com/en/search/capacitor/ceramic/mlcc/info?part_no=C3225X7R1H106K250AC" (at 86.36 74.93 0) (hide yes) (show_name no) (do_not_autoplace no) (effects (font (size 1.27 1.27))))
  (property "Description" "Unpolarized capacitor" (at 86.36 74.93 0) (hide yes) (show_name no) (do_not_autoplace no) (effects (font (size 1.27 1.27))))
  (property "MPN" "C3225X7R1H106K250AC" (at 0 0 0) (hide yes) (effects (font (size 1 1))))
  (property "Manufacturer" "TDK" (at 0 0 0) (hide yes) (effects (font (size 1 1))))
  (property "Design_status" "A valider - calcul preliminaire 2026-09-29" (at 0 0 0) (hide yes) (effects (font (size 1 1))))
  (pin "1")
  (pin "2"))
 (symbol
  (lib_id "Device:C")
  (at 60.96 74.93 0)
  (unit 1)
  (body_style 1)
  (exclude_from_sim no)
  (in_bom yes)
  (on_board yes)
  (in_pos_files yes)
  (dnp no)
  (property "Reference" "C207" (at 60.96 57.15 0) (show_name no) (do_not_autoplace no) (effects (font (size 1 1))))
  (property "Value" "47n / 50V X7R" (at 60.96 60.96 0) (show_name no) (do_not_autoplace no) (effects (font (size 0.95 0.95))))
  (property "Footprint" "Capacitor_SMD:C_0603_1608Metric" (at 61.925 71.12 0) (hide yes) (show_name no) (do_not_autoplace no) (effects (font (size 1.27 1.27))))
  (property "Datasheet" "https://product.tdk.com/en/search/capacitor/ceramic/mlcc/info?part_no=C1608X7R1H473K080AA" (at 60.96 74.93 0) (hide yes) (show_name no) (do_not_autoplace no) (effects (font (size 1.27 1.27))))
  (property "Description" "Unpolarized capacitor" (at 60.96 74.93 0) (hide yes) (show_name no) (do_not_autoplace no) (effects (font (size 1.27 1.27))))
  (property "MPN" "C1608X7R1H473K080AA" (at 0 0 0) (hide yes) (effects (font (size 1 1))))
  (property "Manufacturer" "TDK" (at 0 0 0) (hide yes) (effects (font (size 1 1))))
  (property "Design_status" "A valider - calcul preliminaire 2026-09-29" (at 0 0 0) (hide yes) (effects (font (size 1 1))))
  (pin "1")
  (pin "2"))
 (symbol
  (lib_id "Device:C")
  (at 184.15 93.98 0)
  (unit 1)
  (body_style 1)
  (exclude_from_sim no)
  (in_bom yes)
  (on_board yes)
  (in_pos_files yes)
  (dnp no)
  (property "Reference" "C208" (at 194.31 93.98 0) (show_name no) (do_not_autoplace no) (effects (font (size 0.95 0.95))))
  (property "Value" "470p / C0G 50V" (at 194.31 97.79 0) (show_name no) (do_not_autoplace no) (effects (font (size 0.95 0.95))))
  (property "Footprint" "Capacitor_SMD:C_0603_1608Metric" (at 166.37 86.665 0) (hide yes) (show_name no) (do_not_autoplace no) (effects (font (size 1.27 1.27))))
  (property "Datasheet" "https://product.tdk.com/en/search/capacitor/ceramic/mlcc/info?part_no=C1608C0G1H471J080AA" (at 170.18 87.63 0) (hide yes) (show_name no) (do_not_autoplace no) (effects (font (size 1.27 1.27))))
  (property "Description" "Unpolarized capacitor" (at 170.18 87.63 0) (hide yes) (show_name no) (do_not_autoplace no) (effects (font (size 1.27 1.27))))
  (property "MPN" "C1608C0G1H471J080AA" (at 0 0 0) (hide yes) (effects (font (size 1 1))))
  (property "Manufacturer" "TDK" (at 0 0 0) (hide yes) (effects (font (size 1 1))))
  (property "Design_status" "A valider - calcul preliminaire 2026-09-29" (at 0 0 0) (hide yes) (effects (font (size 1 1))))
  (pin "1")
  (pin "2"))
 (wire
  (pts (xy 86.36 71.12) (xy 86.36 63.5))
  (stroke (width 0) (type default)))
 (wire
  (pts (xy 86.36 63.5) (xy 76.2 63.5))
  (stroke (width 0) (type default)))
 (wire
  (pts (xy 86.36 78.74) (xy 86.36 83.82))
  (stroke (width 0) (type default)))
 (wire
  (pts (xy 86.36 83.82) (xy 76.2 83.82))
  (stroke (width 0) (type default)))
 (wire
  (pts (xy 60.96 71.12) (xy 60.96 63.5))
  (stroke (width 0) (type default)))
 (wire
  (pts (xy 60.96 63.5) (xy 76.2 63.5))
  (stroke (width 0) (type default)))
 (wire
  (pts (xy 60.96 78.74) (xy 60.96 83.82))
  (stroke (width 0) (type default)))
 (wire
  (pts (xy 60.96 83.82) (xy 76.2 83.82))
  (stroke (width 0) (type default)))
 (junction
  (at 76.2 63.5)
  (diameter 0)
  (color 0 0 0 0))
 (junction
  (at 76.2 83.82)
  (diameter 0)
  (color 0 0 0 0))
 (junction
  (at 166.37 83.82)
  (diameter 0)
  (color 0 0 0 0))
 (junction
  (at 173.99 83.82)
  (diameter 0)
  (color 0 0 0 0))
 (wire
  (pts (xy 175.26 76.2) (xy 184.15 76.2))
  (stroke (width 0) (type default)))
 (wire
  (pts (xy 184.15 76.2) (xy 184.15 90.17))
  (stroke (width 0) (type default)))
 (wire
  (pts (xy 166.37 83.82) (xy 166.37 97.79))
  (stroke (width 0) (type default)))
 (wire
  (pts (xy 166.37 97.79) (xy 184.15 97.79))
  (stroke (width 0) (type default)))
 (junction
  (at 175.26 76.2)
  (diameter 0)
  (color 0 0 0 0))
 (symbol
  (lib_id "power:PWR_FLAG")
  (at 133.35 68.58 0)
  (unit 1)
  (exclude_from_sim no)
  (in_bom no)
  (on_board no)
  (dnp no)
  (property "Reference" "#FLG201" (at 133.35 68.58 0) (effects (font (size 1 1)) (hide yes)))
  (property "Value" "PWR_FLAG" (at 133.35 68.58 0) (effects (font (size 1 1)) (hide yes)))
  (pin "1")))
